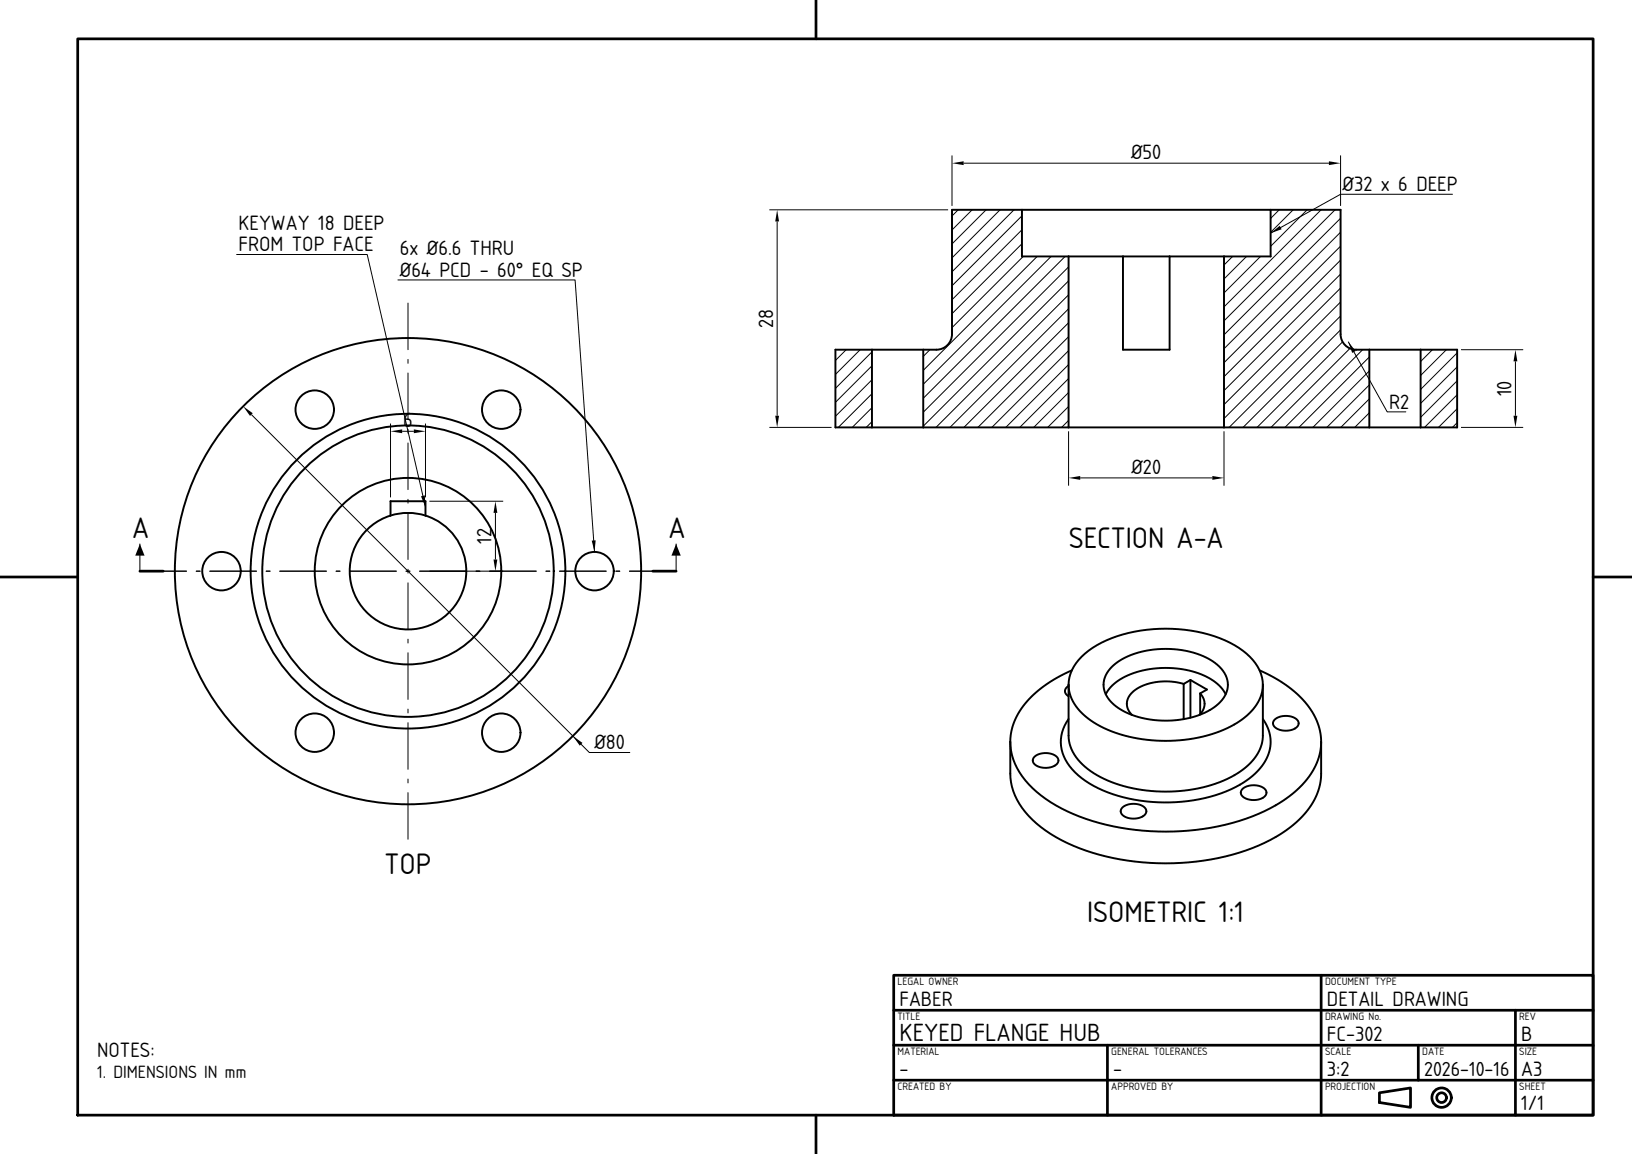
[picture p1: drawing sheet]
<svg xmlns="http://www.w3.org/2000/svg" width="420mm" height="297mm" viewBox="0 0 420 297" stroke-linecap="round" stroke-linejoin="round" font-family="sans-serif">
<!-- layer: visible -->
<g fill="none" stroke="#000" stroke-width=".5">
<path d="M263 54h-18v32a4 4 0 0 1-4 4h-3.4M263 54h64M263 54v12h12M327 54h18v32a4 4 0 0 0 4 4h3.4M327 54v12h-12M275 66h14M275 66v44M289 66v24h12v-24M289 66h12M301 66h14M315 66v44M224.4 90h13.2"/>
<path d="M224.4 90h-9.4v20h9.4M224.4 90v20M237.6 90v20M352.4 90h13.2M352.4 90v20M365.6 90h9.4v20h-9.4M365.6 90v20M224.4 110h13.2M237.6 110h37.4M275 110h40M315 110h37.4M352.4 110h13.2"/>
<path d="M100.5 132.7a15 15 0 0 0-7.7 23.1 15 15 0 0 0 24.4 0 15 15 0 0 0-7.7-23.1M100.5 132.7a15 15 0 0 1 9 0M100.5 132.7v-3.7h9v3.7M275 176.5l-.7 .7-.2 .7 .2 .7 .7 .6M275 176.2a11.6 11.6 0 0 0 5.7 9.2 36.9 36.9 0 0 0 25.4 4.8 27.3 27.3 0 0 0 14.5-5.7l1.6-1.7a10 10 0 0 0 2.8-6.6M275 176.2a11.3 11.3 0 0 1 5.2-8.7 35.5 35.5 0 0 1 23.1-5.6 29.7 29.7 0 0 1 18.4 7.1 10.3 10.3 0 0 1 3.3 7.2M275 176.2v13.1a11.6 11.6 0 0 0 5.7 9.2 36.9 36.9 0 0 0 25.4 4.8 27.3 27.3 0 0 0 14.5-5.8l1.6-1.6a10 10 0 0 0 2.8-6.6v-13.1M275.8 172.5a27.6 27.6 0 0 0-14.4 12.3l-1 3-.4 3.1M284.6 178.7a13 13 0 0 1 8.7-5.9 24.6 24.6 0 0 1 18.9 2.4 9.2 9.2 0 0 1 3.2 3.5M286.1 171.6a20.5 20.5 0 0 1 14.9-4.6 18.8 18.8 0 0 1 13.3 5.2 5.8 5.8 0 0 1 .9 7l-1.9 2.2a18.7 18.7 0 0 1-11.7 4 21.3 21.3 0 0 1-15.3-4.4 6.1 6.1 0 0 1-.2-9.4zM304.6 176a14.8 14.8 0 0 0-13.1 2.1 3.7 3.7 0 0 0-.8 5.1l.6 .8M304.6 176v9.1"/>
<path d="M306.4 175l4.2 2.5-1.7 1M306.4 175l-1.8 1M306.4 175v9.7M308.9 178.5l.8 1.3 .3 1.5-.4 1.4-.9 1.3M308.9 178.5v5.3M324.2 172.5a27.6 27.6 0 0 1 14.4 12.3l1 3 .4 3.1M260 190.9a17.2 17.2 0 0 0 6.7 12.9 47.9 47.9 0 0 0 25.5 9.8 62.4 62.4 0 0 0 34.7-5.6l1.4-.7a22.4 22.4 0 0 0 11.3-13l.4-3.4M260 190.9v8.2a17.2 17.2 0 0 0 6.7 12.8 47.9 47.9 0 0 0 25.5 9.9 62.4 62.4 0 0 0 34.7-5.6l1.4-.8a22.4 22.4 0 0 0 11.3-12.9l.4-3v-8.6M266.2 194.8a4.5 4.5 0 0 1 6.1 .4l.1 .6-.2 .5-1.1 .9-1.8 .4-1.9-.2a1.58 1.58 0 0 1-1.4-1 1.58 1.58 0 0 1 .2-1.6zM275 185a10 10 0 0 0 1.7 13.8 30.9 30.9 0 0 0 18.3 7.5 39.2 39.2 0 0 0 25.9-5.5 12.2 12.2 0 0 0 6.1-10.6l-.6-2.6-1.4-2.6M328.1 185.2a4.5 4.5 0 0 1 6 .5l.1 .5-.2 .6-1.1 .9-1.8 .4-1.9-.3a1.58 1.58 0 0 1-1.4-.9 1.58 1.58 0 0 1 .3-1.7zM288.9 207.8a4.5 4.5 0 0 1 6 .5l.1 .5-.2 .6-1.1 .9-1.8 .4-1.9-.3a1.58 1.58 0 0 1-1.4-.9 1.58 1.58 0 0 1 .3-1.7z"/>
<path d="M319.8 203a4.5 4.5 0 0 1 6 .5l.1 .6-.1 .5-1.2 .9-1.8 .4-1.9-.3a1.58 1.58 0 0 1-1.4-.9 1.58 1.58 0 0 1 .3-1.7z"/>
<circle cx="81" cy="105.4" r="5"/>
<circle cx="129" cy="105.4" r="5"/>
<circle cx="57" cy="147" r="5"/>
<circle cx="105" cy="147" r="60"/>
<circle cx="105" cy="147" r="40.5"/>
<circle cx="105" cy="147" r="37.5"/>
<circle cx="105" cy="147" r="24"/>
<circle cx="153" cy="147" r="5"/>
<circle cx="81" cy="188.6" r="5"/>
<circle cx="129" cy="188.6" r="5"/>
</g>
<!-- layer: hatch -->
<g fill="none" stroke="#000" stroke-width=".26">
<path d="M246.6 54l-1.6 1.6M250.2 54l-5.2 5.2M253.8 54l-8.8 8.8M257.4 54l-12.4 12.4M261 54l-16 16M263 59.1l-18 18M263 55.6l-18 18M329.2 54l-2.2 2.2M332.8 54l-5.8 5.8M336.4 54l-9.4 9.4M340 54l-25 25M343.6 54l-28.6 28.6"/>
<path d="M345 59.8l-30 30M345 56.2l-30 30M263 62.7l-18 18M263.3 66l-18.3 18.3M266.9 66l-29.3 29.3M270.5 66l-32.9 32.9M274.1 66l-36.5 36.5M275 72.3l-37.4 37.4M275 68.7l-37.4 37.4M275 79.5l-30.5 30.5M275 75.9l-34.1 34.1M317.2 66l-2.2 2.2"/>
<path d="M320.8 66l-5.8 5.8M324.4 66l-9.4 9.4M345 77.7l-30 30M345 74.1l-30 30M345 70.5l-30 30M345 66.9l-30 30M345 63.4l-30 30M217.8 90l-2.8 2.8M221.4 90l-6.4 6.4M224.4 97.7l-9.4 9.4M224.4 94.2l-9.4 9.4M224.4 90.6l-9.4 9.4"/>
<path d="M239.3 90l-1.7 1.7M275 97.4l-12.6 12.6M275 93.8l-16.2 16.2M275 90.2l-19.8 19.8M275 86.7l-23.3 23.3M275 83.1l-26.9 26.9M345 84.9l-25.1 25.1M345 81.3l-28.7 28.7M345.5 88l-22 22M347.4 89.7l-20.3 20.3M350.7 90l-20 20M352.4 99.1l-10.9 10.9"/>
<path d="M352.4 95.5l-14.5 14.5M352.4 91.9l-18.1 18.1M368.6 90l-3 3M372.2 90l-6.6 6.6M375 98l-9.4 9.4M375 94.4l-9.4 9.4M375 90.8l-9.4 9.4M224.4 104.9l-5.1 5.1M224.4 108.5l-1.5 1.5M224.4 101.3l-8.7 8.7M275 108.2l-1.8 1.8M275 104.6l-5.4 5.4"/>
<path d="M275 101l-9 9M352.4 109.8l-.2 .2M352.4 106.2l-3.8 3.8M352.4 102.7l-7.3 7.3M375 108.8l-1.2 1.2M375 105.2l-4.8 4.8M375 101.6l-8.4 8.4"/>
</g>
<!-- layer: center -->
<g fill="none" stroke="#000" stroke-width=".26">
<path d="M105 78v12M105 92.5v1M105 96v12M105 110.5v1M105 114v12M105 128.5v1M105 132v12M36 147h12M50.5 147h1M54 147h12M68.5 147h1M72 147h12"/>
<path d="M86.5 147h1M90 147h12M104.5 147h1M105 146.5v1M105 150v12M108 147h12M122.5 147h1M126 147h12M140.5 147h1M144 147h12M158.5 147h1M162 147h12"/>
<path d="M105 164.5v1M105 168v12M105 182.5v1M105 186v12M105 200.5v1M105 204v12"/>
</g>
<!-- layer: visible -->
<path d="M36 147h6M168 147h6" fill="none" stroke="#000" stroke-width=".7"/>
<!-- layer: dim -->
<path d="M373.8 50h-28.8l-18 10M60.9 65.5h33.6l15 65M102.4 72h45.6l5 70M347 88l10 18h4.8M36 140v7M174 140v7" fill="none" stroke="#000" stroke-width=".26"/>
<path d="M327 60l2.3-1.9 .5 .9zM347 88l1.9 2.3-.9 .5zM108.3 127.7l1-.2 .2 3zM36 140l1.2 3h-2.4zM152.3 139.1h1l-.3 2.9zM174 140l1.2 3h-2.4z" fill="#000"/>
<!-- layer: frame -->
<g fill="none" stroke="#000" stroke-width=".7">
<path d="M20 10h390v277h-390zM210 0v10M0 148.5h20M410 148.5h10M230 251h180v36h-180zM230 260h180M340 251v36M390 260v27M230 278h180M230 269h180M285 269v18M365 269v9"/>
<path d="M210 287v10M355 281.2l8-1.2v5l-8-1.3z"/>
<circle cx="371" cy="282.5" r="2.5"/>
<circle cx="371" cy="282.5" r="1.25"/>
</g>
<!-- layer: Dimensions -->
<g fill="none" stroke="#000" stroke-width=".26">
<path d="M245 40v13M345 40v13M198 54h46M200 57v50M248 42h94M376 90h16M390 93v14M64.7 106.7l87 87h10.5M100.5 109v19M103.5 111h3M109.5 109v19M198 110h16"/>
<path d="M275 111v14M315 111v14M376 110h16M110.5 129h19M127.5 132v12M278 123h34M110.5 147h19"/>
</g>
<g fill="#000">
<path d="M200 54l.5 3h-1zM245 42l3-.5v1zM342 41.5l3 .5-3 .5zM390 90l.5 3h-1zM62.6 104.6l2.4 1.7-.7 .7zM100.5 111l3-.5v1zM106.5 110.5l3 .5-3 .5zM199.5 107h1l-.5 3zM389.5 107h1l-.5 3zM127.5 129l.5 3h-1zM275 123l3-.5v1zM312 122.5l3 .5-3 .5z"/>
<path d="M127 144h1l-.5 3zM147.4 189.4l2.5 1.8-.7 .7z"/>
</g>
<g font-size="7.2">
<text x="34" y="138.5">A</text>
<text x="172" y="138.5">A</text>
<text x="275.1" y="141">SECTION A-A</text>
<text x="99" y="225">TOP</text>
<text x="279.8" y="237.2">ISOMETRIC 1:1</text>
</g>
<text font-size="6" x="231.5" y="267.8">KEYED FLANGE HUB</text>
<g font-size="5">
<text x="291.1" y="41">Ø50</text>
<text x="345.5" y="49.2">Ø32 x 6 DEEP</text>
<text x="61.4" y="59.2">KEYWAY 18 DEEP</text>
<text x="61.4" y="64.7">FROM TOP FACE</text>
<text x="102.9" y="65.7">6x Ø6.6 THRU</text>
<text x="102.9" y="71.3">Ø64 PCD - 60° EQ SP</text>
<text x="199" y="84.5" transform="rotate(-90 199 84.5)">28</text>
<text x="357.5" y="105.2">R2</text>
<text x="389" y="102" transform="rotate(-90 389 102)">10</text>
<text x="103.8" y="110">6</text>
<text x="291.2" y="122">Ø20</text>
<text x="126.5" y="140" transform="rotate(-90 126.5 140)">12</text>
<text x="153" y="192.7">Ø80</text>
<text x="231.5" y="258.8">FABER</text>
<text x="341.5" y="258.8">DETAIL DRAWING</text>
<text x="341.5" y="267.8">FC-302</text>
<text x="391.5" y="267.8">B</text>
<text x="25" y="272">NOTES:</text>
<text x="231.5" y="276.8">-</text>
<text x="286.5" y="276.8">-</text>
<text x="341.5" y="276.8">3:2</text>
<text x="391.5" y="276.8">A3</text>
<text x="391.5" y="285.8">1/1</text>
</g>
<text font-size="4.9" x="366.5" y="276.8">2026-10-16</text>
<text font-size="4.3" x="25" y="277.5">1. DIMENSIONS IN mm</text>
<g font-size="2.6">
<text x="231" y="253.4">LEGAL OWNER</text>
<text x="341" y="253.4">DOCUMENT TYPE</text>
<text x="231" y="262.4">TITLE</text>
<text x="341" y="262.4">DRAWING No.</text>
<text x="391" y="262.4">REV</text>
<text x="231" y="271.4">MATERIAL</text>
<text x="286" y="271.4">GENERAL TOLERANCES</text>
<text x="341" y="271.4">SCALE</text>
<text x="366" y="271.4">DATE</text>
<text x="391" y="271.4">SIZE</text>
<text x="231" y="280.4">CREATED BY</text>
<text x="286" y="280.4">APPROVED BY</text>
<text x="341" y="280.4">PROJECTION</text>
<text x="391" y="280.4">SHEET</text>
</g>
</svg>
